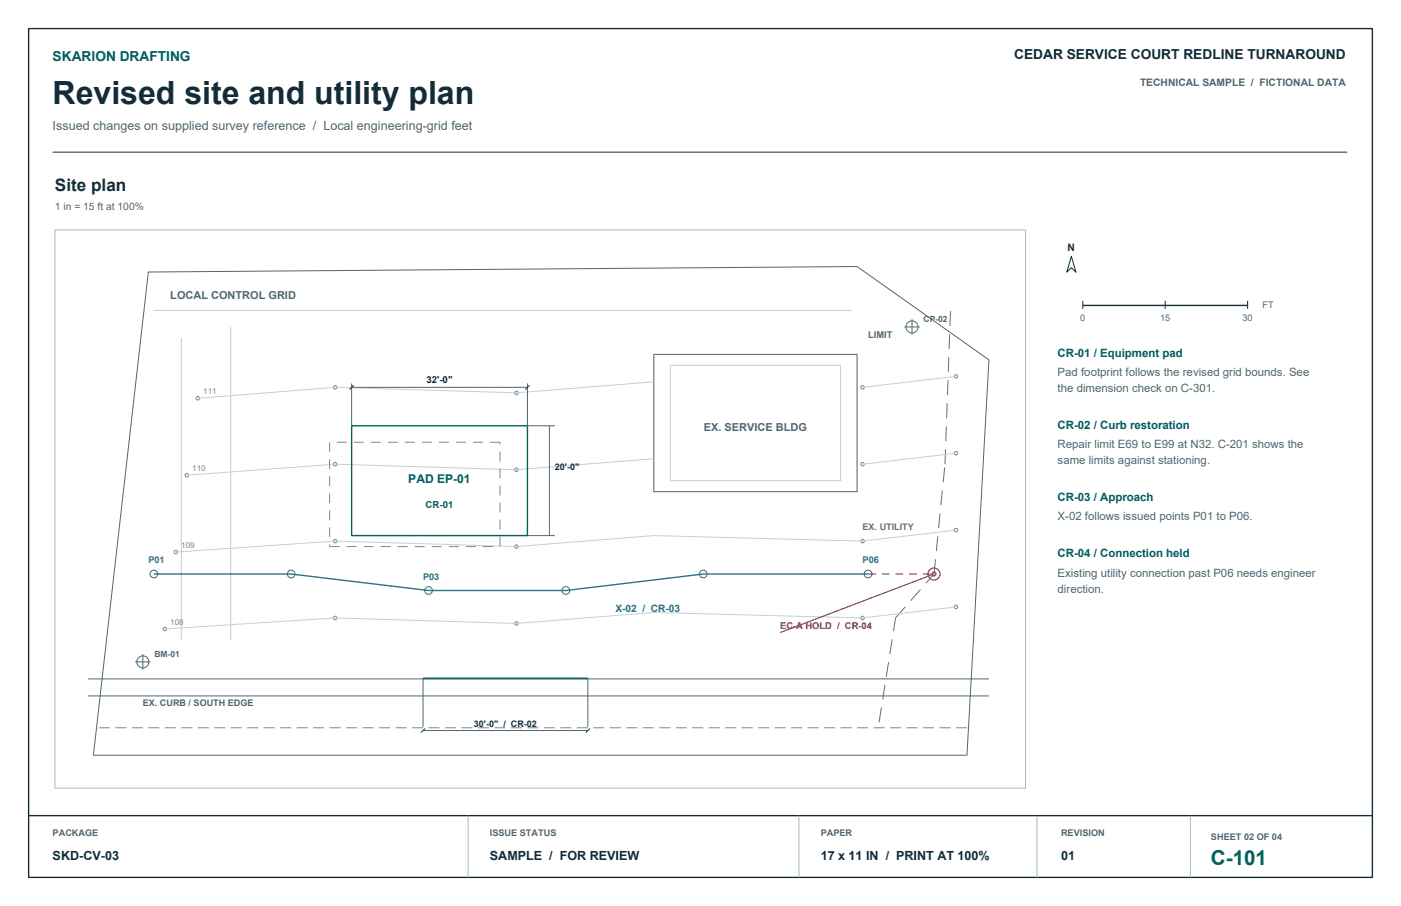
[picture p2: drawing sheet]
<svg xmlns="http://www.w3.org/2000/svg" width="432mm" height="279mm" viewBox="0 0 432 279" stroke-linecap="round" stroke-linejoin="round" font-family="sans-serif">
<g fill="none" stroke="#506671" stroke-width=".31">
<path d="M45.7 83.9l218.5-1.7 40.6 28.8-6.8 121.9h-269.2zM281.1 98.5v4.7M108.4 118.3v13M108.4 119.5h54.2M162.6 118.3v13h8.4M278.7 100.8h4.8M169.3 131.3v33.9M162.6 165.2h8.4M27.1 209.4h277.7M27.1 214.6h277.7M41.7 204.1h4.7M44 201.7v4.8"/>
<path d="M130.4 209.2v15M181.2 209.2v15M130.4 225.3h50.8"/>
<circle cx="281.1" cy="100.8" r="1.86"/>
<circle cx="44" cy="204.1" r="1.86"/>
</g>
<g fill="none" stroke="#7b8990" stroke-width=".31">
<path d="M101.6 136.4v3M103.8 136.4h3M109.1 136.4h3M114.3 136.4h3M119.5 136.4h3.1M124.8 136.4h3M130 136.4h3.1M135.3 136.4h3M140.5 136.4h3.1M145.8 136.4h3M151 136.4h3.1v.7M154.1 139.3v3"/>
<path d="M101.6 141.6v3.1M101.6 146.9v3M101.6 152.1v3.1M101.6 157.4v3M154.1 144.5v3.1M154.1 149.8v3M154.1 155v3.1M101.6 167.9v.7h3M101.6 162.6v3.1M106.8 168.6h3.1M112.1 168.6h3M117.3 168.6h3.1"/>
<path d="M122.6 168.6h3M127.8 168.6h3.1M133.1 168.6h3M138.3 168.6h3.1M143.6 168.6h3M148.8 168.6h3.1M154.1 160.3v3M154.1 165.5v3.1M30.5 224.4h3.4M35.6 224.4h3.3M40.6 224.4h3.4M45.7 224.4h3.4"/>
<path d="M50.8 224.4h3.4M55.9 224.4h3.4M61 224.4h3.3M66 224.4h3.4M71.1 224.4h3.4M76.2 224.4h3.4M81.3 224.4h3.4M86.4 224.4h3.3M91.4 224.4h3.4M96.5 224.4h3.4M101.6 224.4h3.4M106.7 224.4h3.4"/>
<path d="M111.8 224.4h3.3M116.8 224.4h3.4M121.9 224.4h3.4M127 224.4h3.4M132.1 224.4h3.4M137.2 224.4h3.3M142.2 224.4h3.4M147.3 224.4h3.4M152.4 224.4h3.4M157.5 224.4h3.4M162.6 224.4h3.3M167.6 224.4h3.4"/>
<path d="M172.7 224.4h3.4M177.8 224.4h3.4M182.9 224.4h3.4M188 224.4h3.3M193 224.4h3.4M198.1 224.4h3.4M203.2 224.4h3.4M208.3 224.4h3.4M213.4 224.4h3.3M218.4 224.4h3.4M223.5 224.4h3.4M228.6 224.4h3.4"/>
<path d="M233.7 224.4h3.4M238.8 224.4h3.3M243.8 224.4h3.4M248.9 224.4h3.4M254 224.4h3.4M259.1 224.4h3.4M264.2 224.4h3.3M269.2 224.4h3.4M274.3 224.4h3.4M279.4 224.4h3.4M284.5 224.4h3.4M289.6 224.4h3.3"/>
<path d="M294.6 224.4h3.4"/>
<circle cx="103.3" cy="119.5" r=".54"/>
<circle cx="265.9" cy="119.5" r=".54"/>
<circle cx="294.6" cy="116.1" r=".54"/>
<circle cx="61" cy="122.8" r=".54"/>
<circle cx="159.2" cy="121.1" r=".54"/>
<circle cx="294.6" cy="139.8" r=".54"/>
<circle cx="57.6" cy="146.5" r=".54"/>
<circle cx="103.3" cy="143.2" r=".54"/>
<circle cx="159.2" cy="144.9" r=".54"/>
<circle cx="265.9" cy="143.2" r=".54"/>
<circle cx="54.2" cy="170.3" r=".54"/>
<circle cx="103.3" cy="166.9" r=".54"/>
<circle cx="159.2" cy="168.6" r=".54"/>
<circle cx="265.9" cy="166.9" r=".54"/>
<circle cx="294.6" cy="163.5" r=".54"/>
<circle cx="50.8" cy="194" r=".54"/>
<circle cx="103.3" cy="190.6" r=".54"/>
<circle cx="159.2" cy="192.3" r=".54"/>
<circle cx="265.9" cy="190.6" r=".54"/>
<circle cx="294.6" cy="187.2" r=".54"/>
</g>
<path d="M47.4 95.7h215.1M55.9 104.2v93.1M71.1 100.8v96.5M201.5 117.8l-42.3 3.3-55.9-1.6-42.3 3.3M206.6 112.7h52.5v35.5h-52.5zM294.6 116.1l-28.7 3.4M294.6 139.8l-28.7 3.4M201.5 141.5l-42.3 3.4-55.9-1.7-45.7 3.3M294.6 163.5l-28.7 3.4-64.4-1.7-42.3 3.4-55.9-1.7-49.1 3.4M294.6 187.2l-28.7 3.4-64.4-1.7-42.3 3.4-55.9-1.7-52.5 3.4" fill="none" stroke="#c4d1d5" stroke-width=".31"/>
<path d="M201.5 109.3h62.7v42.3h-62.7z" fill="none" stroke="#506671" stroke-width=".32"/>
<g fill="none" stroke="#725088" stroke-width=".31">
<path d="M292.9 95.9l-.1 4.6M292.2 117.3l-.2 4.5M292.4 110.2l-.1 4.5M292.7 103.1l-.2 4.5M291.4 138.6l-.1 4.6M291.7 131.5l-.2 4.5M291.9 124.4l-.1 4.5M289.7 158.3l-.4 4.6M290.4 151.2l-.4 4.6M291.2 144.2l-.5 4.5M288.3 172.5l-.4 4.5-2.5 2.9M289 165.4l-.4 4.5"/>
<path d="M275 197.2l-.7 4.5M279 187.1l-3 3.5-.6 4M283.7 181.8l-3 3.4M271.6 218.2l-.7 4.5M272.8 211.2l-.8 4.5M273.9 204.2l-.7 4.5"/>
</g>
<path d="M108.4 131.3h54.2v33.9h-54.2z" fill="none" stroke="#00645a" stroke-width=".42"/>
<path d="M16.2 46.9h399M330.2 79l1.4 5-1.4-1.5-1.4 1.5zM333.7 92.8v2.4M359.1 92.8v2.4M384.5 92.8v2.4M109 118.8l-1.3 1.3M163.2 118.8l-1.3 1.3M131 224.7l-1.2 1.2M181.8 224.7l-1.2 1.2" fill="none" stroke="#142c38" stroke-width=".31"/>
<path d="M130.4 209.2h50.8" fill="none" stroke="#00645a" stroke-width=".51"/>
<path d="M47.4 177h42.3l42.4 5.1h42.3l42.3-5.1h50.8" fill="none" stroke="#206999" stroke-width=".42"/>
<g fill="none" stroke="#206999" stroke-width=".31">
<circle cx="47.4" cy="177" r="1.19"/>
<circle cx="89.7" cy="177" r="1.19"/>
<circle cx="216.7" cy="177" r="1.19"/>
<circle cx="267.5" cy="177" r="1.19"/>
<circle cx="132.1" cy="182.1" r="1.19"/>
<circle cx="174.4" cy="182.1" r="1.19"/>
</g>
<g fill="none" stroke="#a72e2b" stroke-width=".35">
<path d="M267.5 177h2.4M271.8 177h2.4M276 177h2.4M280.2 177h2.4M284.5 177h2.4M287.9 177l-47.4 18.1"/>
<circle cx="287.9" cy="177" r="1.86"/>
<circle cx="287.9" cy="177" r=".6"/>
</g>
<path d="M8.8 8.8h414.2v261.8h-414.2zM333.7 94.2h50.8M8.8 251.5h414.2" fill="none" stroke="#142c38" stroke-width=".42"/>
<path d="M16.9 70.9h299.2v172.2h-299.2zM144.3 251.5v19.1M246.2 251.5v19.1M319.6 251.5v19.1M366.9 251.5v19.1" fill="none" stroke="#a9bac0" stroke-width=".31"/>
<text font-size="9.9" fill="#142c38" x="16.2" y="32.1">Revised site and utility plan</text>
<text font-size="6.3" fill="#00645a" x="373.2" y="266.7">C-101</text>
<text font-size="5.3" fill="#142c38" x="16.9" y="58.9">Site plan</text>
<text font-size="4.2" fill="#00645a" x="16.2" y="18.7">SKARION DRAFTING</text>
<text font-size="4.2" fill="#142c38" x="312.6" y="18.3">CEDAR SERVICE COURT REDLINE TURNAROUND</text>
<text font-size="3.9" fill="#506671" x="16.2" y="40.2">Issued changes on supplied survey reference / Local engineering-grid feet</text>
<g font-size="3.9" fill="#142c38">
<text x="16.2" y="265.3">SKD-CV-03</text>
<text x="151" y="265.3">SAMPLE / FOR REVIEW</text>
<text x="252.9" y="265.3">17 x 11 IN / PRINT AT 100%</text>
<text x="327" y="265.3">01</text>
</g>
<text font-size="3.7" fill="#00645a" x="125.8" y="149.1">PAD EP-01</text>
<g font-size="3.5" fill="#00645a">
<text x="326" y="110.1">CR-01 / Equipment pad</text>
<text x="326" y="132.3">CR-02 / Curb restoration</text>
<text x="326" y="154.5">CR-03 / Approach</text>
<text x="326" y="171.8">CR-04 / Connection held</text>
</g>
<g font-size="3.5" fill="#506671">
<text x="326" y="116.1">Pad footprint follows the revised grid bounds. See</text>
<text x="326" y="121">the dimension check on C-301.</text>
<text x="326" y="138.3">Repair limit E69 to E99 at N32. C-201 shows the</text>
<text x="326" y="143.2">same limits against stationing.</text>
<text x="326" y="160.5">X-02 follows issued points P01 to P06.</text>
<text x="326" y="177.8">Existing utility connection past P06 needs engineer</text>
<text x="326" y="182.7">direction.</text>
</g>
<g font-size="3.4" fill="#506671">
<text x="52.5" y="92.4">LOCAL CONTROL GRID</text>
<text x="216.9" y="133">EX. SERVICE BLDG</text>
</g>
<g font-size="3.2" fill="#506671">
<text x="351.4" y="26.5">TECHNICAL SAMPLE / FICTIONAL DATA</text>
<text x="16.9" y="64.9">1 in = 15 ft at 100%</text>
</g>
<text font-size="3.2" fill="#142c38" x="329.1" y="77.3">N</text>
<text font-size="3.1" fill="#206999" x="189.7" y="188.9">X-02 / CR-03</text>
<text font-size="3" fill="#142c38" x="131.4" y="118.3">32'-0&quot;</text>
<text font-size="3" fill="#00645a" x="131.2" y="156.7">CR-01</text>
<text font-size="2.9" fill="#506671" x="267.5" y="104.2">LIMIT</text>
<text font-size="2.9" fill="#a72e2b" x="240.5" y="194.1">EC-A HOLD / CR-04</text>
<g font-size="2.8" fill="#506671">
<text x="389.1" y="94.9">FT</text>
<text x="332.9" y="99.1">0</text>
<text x="357.6" y="99.1">15</text>
<text x="383" y="99.1">30</text>
<text x="44" y="217.7">EX. CURB / SOUTH EDGE</text>
<text x="16.2" y="257.9">PACKAGE</text>
<text x="151" y="257.9">ISSUE STATUS</text>
<text x="252.9" y="257.9">PAPER</text>
<text x="327" y="257.9">REVISION</text>
<text x="373.2" y="258.9">SHEET 02 OF 04</text>
</g>
<g font-size="2.8" fill="#142c38">
<text x="171" y="144.9">20'-0&quot;</text>
<text x="146.1" y="224.2">30'-0&quot; / CR-02</text>
</g>
<text font-size="2.8" fill="#725088" x="265.9" y="163.5">EX. UTILITY</text>
<g font-size="2.8" fill="#206999">
<text x="45.7" y="173.6">P01</text>
<text x="265.9" y="173.6">P06</text>
<text x="130.4" y="178.7">P03</text>
</g>
<g font-size="2.6" fill="#506671">
<text x="284.6" y="99.4">CP-02</text>
<text x="47.6" y="202.7">BM-01</text>
</g>
<g font-size="2.5" fill="#7b8990">
<text x="62.7" y="121.5">111</text>
<text x="59.3" y="145.2">110</text>
<text x="55.9" y="168.9">109</text>
<text x="52.5" y="192.6">108</text>
</g>
</svg>
